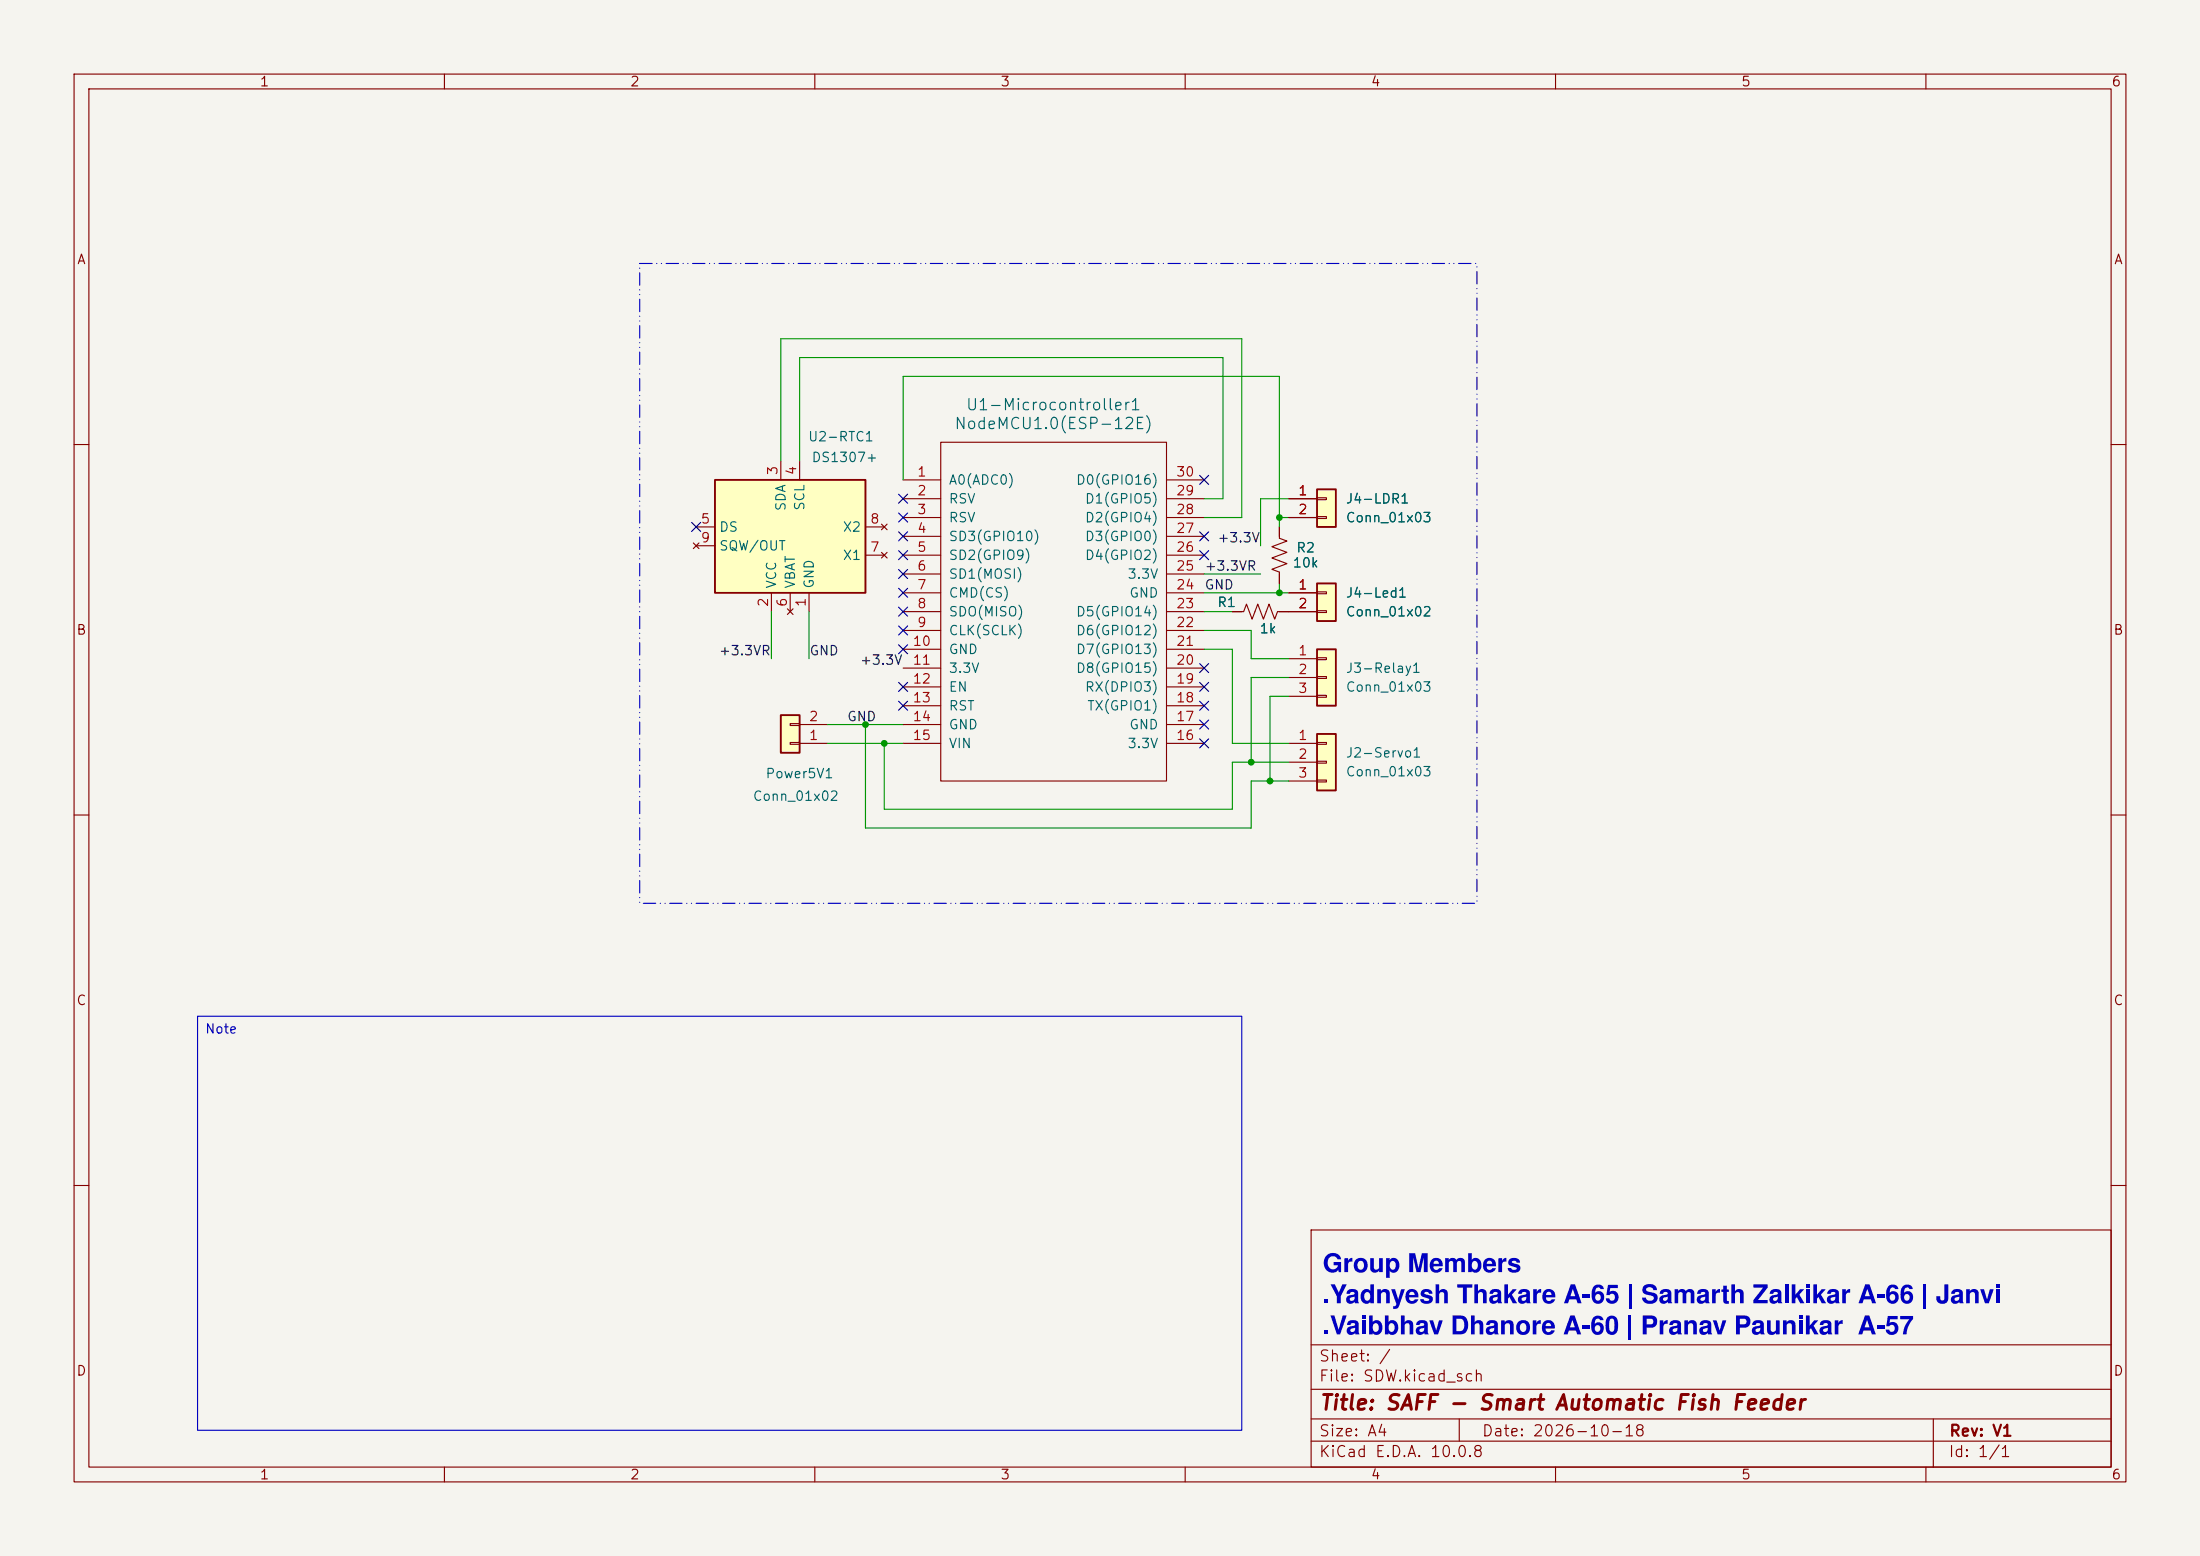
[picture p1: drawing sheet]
(kicad_sch
 (version 20260306)
 (generator "eeschema")
 (generator_version "10.0")
 (paper "A4")
 (title_block
  (title "SAFF - Smart Automatic Fish Feeder ")
  (date "2026-10-18")
  (rev "V1"))
 (lib_symbols
  (symbol "Connector_Generic:Conn_01x02"
   (pin_names
    (offset 1.016) (hide yes)) (exclude_from_sim no) (in_bom yes) (on_board yes)
   (in_pos_files yes)
   (duplicate_pin_numbers_are_jumpers no)
   (property "Reference" "J" (at 0 2.54 0) (show_name no) (do_not_autoplace no) (effects (font (size 1.27 1.27))))
   (property "Value" "Conn_01x02" (at 0 -5.08 0) (show_name no) (do_not_autoplace no) (effects (font (size 1.27 1.27))))
   (property "Footprint" "" (at 0 0 0) (show_name no) (do_not_autoplace no) (hide yes) (effects (font (size 1.27 1.27))))
   (property "Datasheet" "" (at 0 0 0) (show_name no) (do_not_autoplace no) (hide yes) (effects (font (size 1.27 1.27))))
   (property "Description" "Generic connector, single row, 01x02, script generated (kicad-library-utils/schlib/autogen/connector/)" (at 0 0 0) (show_name no) (do_not_autoplace no) (hide yes) (effects (font (size 1.27 1.27))))
   (symbol "Conn_01x02_1_1"
    (rectangle (start -1.27 1.27) (end 1.27 -3.81) (stroke (width 0.254) (type default)) (fill (type background)))
    (rectangle (start -1.27 0.127) (end 0 -0.127) (stroke (width 0.1524) (type default)) (fill (type none)))
    (rectangle (start -1.27 -2.413) (end 0 -2.667) (stroke (width 0.1524) (type default)) (fill (type none)))
    (pin passive line (at -5.08 0 0) (length 3.81) (name "Pin_1" (effects (font (size 1.27 1.27)))) (number "1" (effects (font (size 1.27 1.27)))))
    (pin passive line (at -5.08 -2.54 0) (length 3.81) (name "Pin_2" (effects (font (size 1.27 1.27)))) (number "2" (effects (font (size 1.27 1.27))))))
   (embedded_fonts no))
  (symbol "Connector_Generic:Conn_01x03"
   (pin_names
    (offset 1.016) (hide yes)) (exclude_from_sim no) (in_bom yes) (on_board yes)
   (in_pos_files yes)
   (duplicate_pin_numbers_are_jumpers no)
   (property "Reference" "J" (at 0 5.08 0) (show_name no) (do_not_autoplace no) (effects (font (size 1.27 1.27))))
   (property "Value" "Conn_01x03" (at 0 -5.08 0) (show_name no) (do_not_autoplace no) (effects (font (size 1.27 1.27))))
   (property "Footprint" "" (at 0 0 0) (show_name no) (do_not_autoplace no) (hide yes) (effects (font (size 1.27 1.27))))
   (property "Datasheet" "" (at 0 0 0) (show_name no) (do_not_autoplace no) (hide yes) (effects (font (size 1.27 1.27))))
   (property "Description" "Generic connector, single row, 01x03, script generated (kicad-library-utils/schlib/autogen/connector/)" (at 0 0 0) (show_name no) (do_not_autoplace no) (hide yes) (effects (font (size 1.27 1.27))))
   (symbol "Conn_01x03_1_1"
    (rectangle (start -1.27 3.81) (end 1.27 -3.81) (stroke (width 0.254) (type default)) (fill (type background)))
    (rectangle (start -1.27 2.667) (end 0 2.413) (stroke (width 0.1524) (type default)) (fill (type none)))
    (rectangle (start -1.27 0.127) (end 0 -0.127) (stroke (width 0.1524) (type default)) (fill (type none)))
    (rectangle (start -1.27 -2.413) (end 0 -2.667) (stroke (width 0.1524) (type default)) (fill (type none)))
    (pin passive line (at -5.08 2.54 0) (length 3.81) (name "Pin_1" (effects (font (size 1.27 1.27)))) (number "1" (effects (font (size 1.27 1.27)))))
    (pin passive line (at -5.08 0 0) (length 3.81) (name "Pin_2" (effects (font (size 1.27 1.27)))) (number "2" (effects (font (size 1.27 1.27)))))
    (pin passive line (at -5.08 -2.54 0) (length 3.81) (name "Pin_3" (effects (font (size 1.27 1.27)))) (number "3" (effects (font (size 1.27 1.27))))))
   (embedded_fonts no))
  (symbol "ESP8266:NodeMCU1.0(ESP-12E)"
   (pin_names
    (offset 1.016)) (exclude_from_sim no) (in_bom yes) (on_board yes)
   (in_pos_files yes)
   (duplicate_pin_numbers_are_jumpers no)
   (property "Reference" "U1-Microcontroller1" (at 0 27.94 0) (show_name no) (do_not_autoplace no) (effects (font (size 1.524 1.524))))
   (property "Value" "NodeMCU1.0(ESP-12E)" (at 0 25.4 0) (show_name no) (do_not_autoplace no) (effects (font (size 1.524 1.524))))
   (property "Footprint" "ESP8266:NodeMCU1.0(12-E)" (at -15.24 -21.59 0) (show_name no) (do_not_autoplace no) (hide yes) (effects (font (size 1.524 1.524))))
   (property "Datasheet" "" (at -15.24 -21.59 0) (show_name no) (do_not_autoplace no) (effects (font (size 1.524 1.524))))
   (property "Description" "" (at 0 0 0) (show_name no) (do_not_autoplace no) (hide yes) (effects (font (size 1.27 1.27))))
   (symbol "NodeMCU1.0(ESP-12E)_0_1"
    (rectangle (start -15.24 -22.86) (end 15.24 22.86) (stroke (width 0) (type solid)) (fill (type none))))
   (symbol "NodeMCU1.0(ESP-12E)_1_1"
    (pin input line (at -20.32 17.78 0) (length 5.08) (name "A0(ADC0)" (effects (font (size 1.27 1.27)))) (number "1" (effects (font (size 1.27 1.27)))))
    (pin input line (at -20.32 15.24 0) (length 5.08) (name "RSV" (effects (font (size 1.27 1.27)))) (number "2" (effects (font (size 1.27 1.27)))))
    (pin input line (at -20.32 12.7 0) (length 5.08) (name "RSV" (effects (font (size 1.27 1.27)))) (number "3" (effects (font (size 1.27 1.27)))))
    (pin input line (at -20.32 10.16 0) (length 5.08) (name "SD3(GPIO10)" (effects (font (size 1.27 1.27)))) (number "4" (effects (font (size 1.27 1.27)))))
    (pin input line (at -20.32 7.62 0) (length 5.08) (name "SD2(GPIO9)" (effects (font (size 1.27 1.27)))) (number "5" (effects (font (size 1.27 1.27)))))
    (pin input line (at -20.32 5.08 0) (length 5.08) (name "SD1(MOSI)" (effects (font (size 1.27 1.27)))) (number "6" (effects (font (size 1.27 1.27)))))
    (pin input line (at -20.32 2.54 0) (length 5.08) (name "CMD(CS)" (effects (font (size 1.27 1.27)))) (number "7" (effects (font (size 1.27 1.27)))))
    (pin input line (at -20.32 0 0) (length 5.08) (name "SDO(MISO)" (effects (font (size 1.27 1.27)))) (number "8" (effects (font (size 1.27 1.27)))))
    (pin input line (at -20.32 -2.54 0) (length 5.08) (name "CLK(SCLK)" (effects (font (size 1.27 1.27)))) (number "9" (effects (font (size 1.27 1.27)))))
    (pin power_out line (at -20.32 -5.08 0) (length 5.08) (name "GND" (effects (font (size 1.27 1.27)))) (number "10" (effects (font (size 1.27 1.27)))))
    (pin power_out line (at -20.32 -7.62 0) (length 5.08) (name "3.3V" (effects (font (size 1.27 1.27)))) (number "11" (effects (font (size 1.27 1.27)))))
    (pin input line (at -20.32 -10.16 0) (length 5.08) (name "EN" (effects (font (size 1.27 1.27)))) (number "12" (effects (font (size 1.27 1.27)))))
    (pin input line (at -20.32 -12.7 0) (length 5.08) (name "RST" (effects (font (size 1.27 1.27)))) (number "13" (effects (font (size 1.27 1.27)))))
    (pin input line (at -20.32 -15.24 0) (length 5.08) (name "GND" (effects (font (size 1.27 1.27)))) (number "14" (effects (font (size 1.27 1.27)))))
    (pin input line (at -20.32 -17.78 0) (length 5.08) (name "VIN" (effects (font (size 1.27 1.27)))) (number "15" (effects (font (size 1.27 1.27)))))
    (pin power_out line (at 20.32 -17.78 180) (length 5.08) (name "3.3V" (effects (font (size 1.27 1.27)))) (number "16" (effects (font (size 1.27 1.27)))))
    (pin power_out line (at 20.32 -15.24 180) (length 5.08) (name "GND" (effects (font (size 1.27 1.27)))) (number "17" (effects (font (size 1.27 1.27)))))
    (pin input line (at 20.32 -12.7 180) (length 5.08) (name "TX(GPIO1)" (effects (font (size 1.27 1.27)))) (number "18" (effects (font (size 1.27 1.27)))))
    (pin input line (at 20.32 -10.16 180) (length 5.08) (name "RX(DPIO3)" (effects (font (size 1.27 1.27)))) (number "19" (effects (font (size 1.27 1.27)))))
    (pin input line (at 20.32 -7.62 180) (length 5.08) (name "D8(GPIO15)" (effects (font (size 1.27 1.27)))) (number "20" (effects (font (size 1.27 1.27)))))
    (pin input line (at 20.32 -5.08 180) (length 5.08) (name "D7(GPIO13)" (effects (font (size 1.27 1.27)))) (number "21" (effects (font (size 1.27 1.27)))))
    (pin input line (at 20.32 -2.54 180) (length 5.08) (name "D6(GPIO12)" (effects (font (size 1.27 1.27)))) (number "22" (effects (font (size 1.27 1.27)))))
    (pin input line (at 20.32 0 180) (length 5.08) (name "D5(GPIO14)" (effects (font (size 1.27 1.27)))) (number "23" (effects (font (size 1.27 1.27)))))
    (pin power_out line (at 20.32 2.54 180) (length 5.08) (name "GND" (effects (font (size 1.27 1.27)))) (number "24" (effects (font (size 1.27 1.27)))))
    (pin power_out line (at 20.32 5.08 180) (length 5.08) (name "3.3V" (effects (font (size 1.27 1.27)))) (number "25" (effects (font (size 1.27 1.27)))))
    (pin input line (at 20.32 7.62 180) (length 5.08) (name "D4(GPIO2)" (effects (font (size 1.27 1.27)))) (number "26" (effects (font (size 1.27 1.27)))))
    (pin input line (at 20.32 10.16 180) (length 5.08) (name "D3(GPIO0)" (effects (font (size 1.27 1.27)))) (number "27" (effects (font (size 1.27 1.27)))))
    (pin bidirectional line (at 20.32 12.7 180) (length 5.08) (name "D2(GPIO4)" (effects (font (size 1.27 1.27)))) (number "28" (effects (font (size 1.27 1.27)))))
    (pin output line (at 20.32 15.24 180) (length 5.08) (name "D1(GPIO5)" (effects (font (size 1.27 1.27)))) (number "29" (effects (font (size 1.27 1.27)))))
    (pin input line (at 20.32 17.78 180) (length 5.08) (name "D0(GPIO16)" (effects (font (size 1.27 1.27)))) (number "30" (effects (font (size 1.27 1.27))))))
   (embedded_fonts no))
  (symbol "PCM_SparkFun-Resistor:R"
   (pin_numbers (hide yes))
   (pin_names
    (offset 0)) (exclude_from_sim no) (in_bom yes) (on_board yes)
   (in_pos_files yes)
   (duplicate_pin_numbers_are_jumpers no)
   (property "Reference" "R" (at 0 -2.54 0) (show_name no) (do_not_autoplace no) (effects (font (size 1.27 1.27))))
   (property "Value" "1k" (at 0 2.54 0) (show_name no) (do_not_autoplace no) (effects (font (size 1.27 1.27))))
   (property "Footprint" "PCM_SparkFun-Resistor:R_0603_1608Metric" (at 0 -4.572 0) (show_name no) (do_not_autoplace no) (hide yes) (effects (font (size 1.27 1.27))))
   (property "Datasheet" "https://www.vishay.com/docs/20035/dcrcwe3.pdf" (at -1.27 -8.89 0) (show_name no) (do_not_autoplace no) (hide yes) (effects (font (size 1.27 1.27))))
   (property "Description" "Resistor" (at 0 -11.43 0) (show_name no) (do_not_autoplace no) (hide yes) (effects (font (size 1.27 1.27))))
   (property "PROD_ID" "RES-07856" (at 0 -6.858 0) (show_name no) (do_not_autoplace no) (hide yes) (effects (font (size 1.27 1.27))))
   (symbol "R_0_1"
    (polyline (pts (xy -2.286 0) (xy -2.54 0)) (stroke (width 0) (type default)) (fill (type none)))
    (polyline (pts (xy -0.762 0) (xy -1.143 -1.016) (xy -1.524 0) (xy -1.905 1.016) (xy -2.286 0)) (stroke (width 0) (type default)) (fill (type none)))
    (polyline (pts (xy 0.762 0) (xy 0.381 -1.016) (xy 0 0) (xy -0.381 1.016) (xy -0.762 0)) (stroke (width 0) (type default)) (fill (type none)))
    (polyline (pts (xy 2.286 0) (xy 2.54 0)) (stroke (width 0) (type default)) (fill (type none)))
    (polyline (pts (xy 2.286 0) (xy 1.905 -1.016) (xy 1.524 0) (xy 1.143 1.016) (xy 0.762 0)) (stroke (width 0) (type default)) (fill (type none))))
   (symbol "R_1_1"
    (pin passive line (at 3.81 0 180) (length 1.27) (name "" (effects (font (size 1.27 1.27)))) (number "1" (effects (font (size 1.27 1.27)))))
    (pin passive line (at -3.81 0 0) (length 1.27) (name "" (effects (font (size 1.27 1.27)))) (number "2" (effects (font (size 1.27 1.27))))))
   (embedded_fonts no))
  (symbol "Timer_RTC:DS1307+" (exclude_from_sim no) (in_bom yes) (on_board yes)
   (in_pos_files yes)
   (duplicate_pin_numbers_are_jumpers no)
   (property "Reference" "U2-RTC1" (at -6.858 -13.462 0) (show_name no) (do_not_autoplace no) (effects (font (size 1.27 1.27))))
   (property "Value" "DS1307+" (at -7.366 -10.668 0) (show_name no) (do_not_autoplace no) (effects (font (size 1.27 1.27))))
   (property "Footprint" "Connector_PinHeader_2.54mm:PinHeader_1x05_P2.54mm_Vertical" (at 0 -12.7 0) (show_name no) (do_not_autoplace no) (hide yes) (effects (font (size 1.27 1.27))))
   (property "Datasheet" "https://datasheets.maximintegrated.com/en/ds/DS1307.pdf" (at 0 -5.08 0) (show_name no) (do_not_autoplace no) (hide yes) (effects (font (size 1.27 1.27))))
   (property "Description" "64 x 8, Serial, I2C Real-time clock, 4.5V to 5.5V VCC, 0°C to +70°C, DIP-8" (at 0 0 0) (show_name no) (do_not_autoplace no) (hide yes) (effects (font (size 1.27 1.27))))
   (symbol "DS1307+_0_1"
    (rectangle (start -10.16 7.62) (end 10.16 -7.62) (stroke (width 0.254) (type default)) (fill (type background))))
   (symbol "DS1307+_1_1"
    (pin input line (at -2.54 10.16 270) (length 2.54) (name "GND" (effects (font (size 1.27 1.27)))) (number "1" (effects (font (size 1.27 1.27)))))
    (pin input line (at 2.54 10.16 270) (length 2.54) (name "VCC" (effects (font (size 1.27 1.27)))) (number "2" (effects (font (size 1.27 1.27)))))
    (pin bidirectional line (at 1.27 -10.16 90) (length 2.54) (name "SDA" (effects (font (size 1.27 1.27)))) (number "3" (effects (font (size 1.27 1.27)))))
    (pin input line (at -1.27 -10.16 90) (length 2.54) (name "SCL" (effects (font (size 1.27 1.27)))) (number "4" (effects (font (size 1.27 1.27)))))
    (pin input line (at 12.7 -1.27 180) (length 2.54) (name "DS" (effects (font (size 1.27 1.27)))) (number "5" (effects (font (size 1.27 1.27)))))
    (pin no_connect line (at 0 10.16 270) (length 2.54) (name "VBAT" (effects (font (size 1.27 1.27)))) (number "6" (effects (font (size 1.27 1.27)))))
    (pin no_connect line (at -12.7 2.54 0) (length 2.54) (name "X1" (effects (font (size 1.27 1.27)))) (number "7" (effects (font (size 1.27 1.27)))))
    (pin no_connect line (at -12.7 -1.27 0) (length 2.54) (name "X2" (effects (font (size 1.27 1.27)))) (number "8" (effects (font (size 1.27 1.27)))))
    (pin no_connect line (at 12.7 1.27 180) (length 2.54) (name "SQW/OUT" (effects (font (size 1.27 1.27)))) (number "9" (effects (font (size 1.27 1.27))))))
   (embedded_fonts no)))
 (bezier
  (pts (xy 215.9 92.71) (xy 215.9 92.71) (xy 215.9 92.71) (xy 215.9 92.71))
  (stroke (width 0) (type default))
  (fill (type none)))
 (rectangle
  (start 86.36 35.56)
  (end 199.39 121.92)
  (stroke (width 0) (type dash_dot_dot))
  (fill (type none)))
 (text "Group Members\n.Yadnyesh Thakare A-65 | Samarth Zalkikar A-66 | Janvi\n.Vaibbhav Dhanore A-60 | Pranav Paunikar  A-57"
  (exclude_from_sim no)
  (at 178.562 175.514 0)
  (effects (font
    (face "Arial") (size 2.5 2.5)
    (bold yes)) (justify left)))
 (text_box "Note\n"
  (exclude_from_sim no)
  (at 26.67 137.16 0)
  (size 140.97 55.88)
  (margins 0.9525 0.9525 0.9525 0.9525)
  (stroke (width 0) (type solid))
  (fill (type none))
  (effects (font (size 1.27 1.27)) (justify left top)))
 (junction
  (at 171.45 105.41)
  (diameter 0)
  (color 0 0 0 0))
 (junction
  (at 168.91 102.87)
  (diameter 0)
  (color 0 0 0 0))
 (junction
  (at 116.84 97.79)
  (diameter 0)
  (color 0 0 0 0))
 (junction
  (at 119.38 100.33)
  (diameter 0)
  (color 0 0 0 0))
 (junction
  (at 172.72 80.01)
  (diameter 0)
  (color 0 0 0 0))
 (junction
  (at 172.72 69.85)
  (diameter 0)
  (color 0 0 0 0))
 (no_connect
  (at 121.92 95.25))
 (no_connect
  (at 162.56 90.17))
 (no_connect
  (at 121.92 82.55))
 (no_connect
  (at 121.92 77.47))
 (no_connect
  (at 121.92 92.71))
 (no_connect
  (at 121.92 67.31))
 (no_connect
  (at 121.92 87.63))
 (no_connect
  (at 162.56 92.71))
 (no_connect
  (at 162.56 74.93))
 (no_connect
  (at 162.56 97.79))
 (no_connect
  (at 93.98 71.12))
 (no_connect
  (at 162.56 95.25))
 (no_connect
  (at 121.92 80.01))
 (no_connect
  (at 162.56 64.77))
 (no_connect
  (at 162.56 100.33))
 (no_connect
  (at 121.92 69.85))
 (no_connect
  (at 162.56 72.39))
 (no_connect
  (at 121.92 74.93))
 (no_connect
  (at 121.92 85.09))
 (no_connect
  (at 121.92 72.39))
 (wire
  (pts (xy 172.72 80.01) (xy 173.99 80.01))
  (stroke (width 0) (type default)))
 (wire
  (pts (xy 109.22 82.55) (xy 109.22 88.9))
  (stroke (width 0) (type default)))
 (wire
  (pts (xy 166.37 102.87) (xy 173.99 102.87))
  (stroke (width 0) (type default)))
 (wire
  (pts (xy 168.91 85.09) (xy 162.56 85.09))
  (stroke (width 0) (type default)))
 (wire
  (pts (xy 119.38 100.33) (xy 121.92 100.33))
  (stroke (width 0) (type default)))
 (wire
  (pts (xy 172.72 69.85) (xy 173.99 69.85))
  (stroke (width 0) (type default)))
 (wire
  (pts (xy 166.37 102.87) (xy 166.37 109.22))
  (stroke (width 0) (type default)))
 (wire
  (pts (xy 172.72 69.85) (xy 172.72 71.12))
  (stroke (width 0) (type default)))
 (wire
  (pts (xy 162.56 80.01) (xy 172.72 80.01))
  (stroke (width 0) (type default)))
 (wire
  (pts (xy 165.1 48.26) (xy 165.1 67.31))
  (stroke (width 0) (type default)))
 (wire
  (pts (xy 167.64 45.72) (xy 167.64 69.85))
  (stroke (width 0) (type default)))
 (wire
  (pts (xy 171.45 93.98) (xy 171.45 105.41))
  (stroke (width 0) (type default)))
 (wire
  (pts (xy 172.72 78.74) (xy 172.72 80.01))
  (stroke (width 0) (type default)))
 (wire
  (pts (xy 166.37 100.33) (xy 173.99 100.33))
  (stroke (width 0) (type default)))
 (wire
  (pts (xy 162.56 82.55) (xy 166.37 82.55))
  (stroke (width 0) (type default)))
 (wire
  (pts (xy 173.99 91.44) (xy 168.91 91.44))
  (stroke (width 0) (type default)))
 (wire
  (pts (xy 162.56 67.31) (xy 165.1 67.31))
  (stroke (width 0) (type default)))
 (wire
  (pts (xy 104.14 82.55) (xy 104.14 88.9))
  (stroke (width 0) (type default)))
 (wire
  (pts (xy 173.99 93.98) (xy 171.45 93.98))
  (stroke (width 0) (type default)))
 (wire
  (pts (xy 107.95 48.26) (xy 165.1 48.26))
  (stroke (width 0) (type default)))
 (wire
  (pts (xy 107.95 62.23) (xy 107.95 48.26))
  (stroke (width 0) (type default)))
 (wire
  (pts (xy 172.72 50.8) (xy 121.92 50.8))
  (stroke (width 0) (type default)))
 (wire
  (pts (xy 116.84 97.79) (xy 116.84 111.76))
  (stroke (width 0) (type default)))
 (wire
  (pts (xy 168.91 91.44) (xy 168.91 102.87))
  (stroke (width 0) (type default)))
 (wire
  (pts (xy 121.92 50.8) (xy 121.92 64.77))
  (stroke (width 0) (type default)))
 (wire
  (pts (xy 170.18 67.31) (xy 173.99 67.31))
  (stroke (width 0) (type default)))
 (wire
  (pts (xy 171.45 105.41) (xy 173.99 105.41))
  (stroke (width 0) (type default)))
 (wire
  (pts (xy 119.38 100.33) (xy 119.38 109.22))
  (stroke (width 0) (type default)))
 (wire
  (pts (xy 170.18 67.31) (xy 170.18 73.66))
  (stroke (width 0) (type default)))
 (wire
  (pts (xy 168.91 88.9) (xy 173.99 88.9))
  (stroke (width 0) (type default)))
 (wire
  (pts (xy 166.37 87.63) (xy 166.37 100.33))
  (stroke (width 0) (type default)))
 (wire
  (pts (xy 111.76 97.79) (xy 121.92 97.79))
  (stroke (width 0) (type default)))
 (wire
  (pts (xy 162.56 87.63) (xy 166.37 87.63))
  (stroke (width 0) (type default)))
 (wire
  (pts (xy 168.91 105.41) (xy 171.45 105.41))
  (stroke (width 0) (type default)))
 (wire
  (pts (xy 105.41 45.72) (xy 105.41 62.23))
  (stroke (width 0) (type default)))
 (wire
  (pts (xy 168.91 111.76) (xy 168.91 105.41))
  (stroke (width 0) (type default)))
 (wire
  (pts (xy 168.91 88.9) (xy 168.91 85.09))
  (stroke (width 0) (type default)))
 (wire
  (pts (xy 105.41 45.72) (xy 167.64 45.72))
  (stroke (width 0) (type default)))
 (wire
  (pts (xy 116.84 111.76) (xy 168.91 111.76))
  (stroke (width 0) (type default)))
 (wire
  (pts (xy 167.64 69.85) (xy 162.56 69.85))
  (stroke (width 0) (type default)))
 (wire
  (pts (xy 119.38 109.22) (xy 166.37 109.22))
  (stroke (width 0) (type default)))
 (wire
  (pts (xy 111.76 100.33) (xy 119.38 100.33))
  (stroke (width 0) (type default)))
 (wire
  (pts (xy 172.72 50.8) (xy 172.72 69.85))
  (stroke (width 0) (type default)))
 (wire
  (pts (xy 170.18 77.47) (xy 162.56 77.47))
  (stroke (width 0) (type default)))
 (label "+3.3VR"
  (at 162.56 77.47 0)
  (effects (font (size 1.27 1.27)) (justify left bottom)))
 (label "+3.3V"
  (at 170.18 73.66 180)
  (effects (font (size 1.27 1.27)) (justify right bottom)))
 (label "GND"
  (at 162.56 80.01 0)
  (effects (font (size 1.27 1.27)) (justify left bottom)))
 (label "GND"
  (at 109.22 88.9 0)
  (effects (font (size 1.27 1.27)) (justify left bottom)))
 (label "+3.3VR"
  (at 104.14 88.9 180)
  (effects (font (size 1.27 1.27)) (justify right bottom)))
 (label "+3.3V"
  (at 121.92 90.17 180)
  (effects (font (size 1.27 1.27)) (justify right bottom)))
 (label "GND"
  (at 114.3 97.79 0)
  (effects (font (size 1.27 1.27)) (justify left bottom)))
 (symbol
  (lib_id "Connector_Generic:Conn_01x03")
  (at 179.07 91.44 0)
  (unit 1)
  (body_style 1)
  (exclude_from_sim no)
  (in_bom yes)
  (on_board yes)
  (in_pos_files yes)
  (dnp no)
  (fields_autoplaced yes)
  (property "Reference" "J3-Relay1" (at 181.61 90.1699 0) (show_name no) (do_not_autoplace no) (effects (font (size 1.27 1.27)) (justify left)))
  (property "Value" "Conn_01x03" (at 181.61 92.7099 0) (show_name no) (do_not_autoplace no) (effects (font (size 1.27 1.27)) (justify left)))
  (property "Footprint" "Connector_PinHeader_2.54mm:PinHeader_1x03_P2.54mm_Vertical" (at 179.07 91.44 0) (hide yes) (show_name no) (do_not_autoplace no) (effects (font (size 1.27 1.27))))
  (property "Datasheet" "" (at 179.07 91.44 0) (hide yes) (show_name no) (do_not_autoplace no) (effects (font (size 1.27 1.27))))
  (property "Description" "Generic connector, single row, 01x03, script generated (kicad-library-utils/schlib/autogen/connector/)" (at 179.07 91.44 0) (hide yes) (show_name no) (do_not_autoplace no) (effects (font (size 1.27 1.27))))
  (pin "2")
  (pin "1")
  (pin "3"))
 (symbol
  (lib_id "Connector_Generic:Conn_01x02")
  (at 106.68 100.33 180)
  (unit 1)
  (body_style 1)
  (exclude_from_sim no)
  (in_bom yes)
  (on_board yes)
  (in_pos_files yes)
  (dnp no)
  (property "Reference" "Power5V1" (at 107.95 104.394 0) (show_name no) (do_not_autoplace no) (effects (font (size 1.27 1.27))))
  (property "Value" "Conn_01x02" (at 107.442 107.442 0) (show_name no) (do_not_autoplace no) (effects (font (size 1.27 1.27))))
  (property "Footprint" "Connector_PinHeader_2.54mm:PinHeader_1x02_P2.54mm_Vertical" (at 106.68 100.33 0) (hide yes) (show_name no) (do_not_autoplace no) (effects (font (size 1.27 1.27))))
  (property "Datasheet" "" (at 106.68 100.33 0) (hide yes) (show_name no) (do_not_autoplace no) (effects (font (size 1.27 1.27))))
  (property "Description" "Generic connector, single row, 01x02, script generated (kicad-library-utils/schlib/autogen/connector/)" (at 106.68 100.33 0) (hide yes) (show_name no) (do_not_autoplace no) (effects (font (size 1.27 1.27))))
  (pin "2")
  (pin "1"))
 (symbol
  (lib_id "Timer_RTC:DS1307+")
  (at 106.68 72.39 180)
  (unit 1)
  (body_style 1)
  (exclude_from_sim no)
  (in_bom yes)
  (on_board yes)
  (in_pos_files yes)
  (dnp no)
  (property "Reference" "U2-RTC1" (at 113.538 58.928 0) (show_name no) (do_not_autoplace no) (effects (font (size 1.27 1.27))))
  (property "Value" "DS1307+" (at 114.046 61.722 0) (show_name no) (do_not_autoplace no) (effects (font (size 1.27 1.27))))
  (property "Footprint" "Connector_PinHeader_2.54mm:PinHeader_1x05_P2.54mm_Vertical" (at 106.68 59.69 0) (hide yes) (show_name no) (do_not_autoplace no) (effects (font (size 1.27 1.27))))
  (property "Datasheet" "https://datasheets.maximintegrated.com/en/ds/DS1307.pdf" (at 106.68 67.31 0) (hide yes) (show_name no) (do_not_autoplace no) (effects (font (size 1.27 1.27))))
  (property "Description" "64 x 8, Serial, I2C Real-time clock, 4.5V to 5.5V VCC, 0°C to +70°C, DIP-8" (at 106.68 72.39 0) (hide yes) (show_name no) (do_not_autoplace no) (effects (font (size 1.27 1.27))))
  (pin "4")
  (pin "6")
  (pin "8")
  (pin "3")
  (pin "2")
  (pin "5")
  (pin "9")
  (pin "1")
  (pin "7"))
 (symbol
  (lib_id "ESP8266:NodeMCU1.0(ESP-12E)")
  (at 142.24 82.55 0)
  (unit 1)
  (body_style 1)
  (exclude_from_sim no)
  (in_bom yes)
  (on_board yes)
  (in_pos_files yes)
  (dnp no)
  (fields_autoplaced yes)
  (property "Reference" "U1-Microcontroller1" (at 142.24 54.61 0) (show_name no) (do_not_autoplace no) (effects (font (size 1.524 1.524))))
  (property "Value" "NodeMCU1.0(ESP-12E)" (at 142.24 57.15 0) (show_name no) (do_not_autoplace no) (effects (font (size 1.524 1.524))))
  (property "Footprint" "ESP8266:NodeMCU1.0(12-E)" (at 127 104.14 0) (hide yes) (show_name no) (do_not_autoplace no) (effects (font (size 1.524 1.524))))
  (property "Datasheet" "" (at 127 104.14 0) (show_name no) (do_not_autoplace no) (effects (font (size 1.524 1.524))))
  (property "Description" "" (at 142.24 82.55 0) (hide yes) (show_name no) (do_not_autoplace no) (effects (font (size 1.27 1.27))))
  (pin "21")
  (pin "16")
  (pin "24")
  (pin "25")
  (pin "26")
  (pin "27")
  (pin "20")
  (pin "23")
  (pin "29")
  (pin "30")
  (pin "17")
  (pin "18")
  (pin "14")
  (pin "22")
  (pin "15")
  (pin "19")
  (pin "28")
  (pin "13")
  (pin "5")
  (pin "11")
  (pin "6")
  (pin "10")
  (pin "1")
  (pin "8")
  (pin "12")
  (pin "4")
  (pin "9")
  (pin "2")
  (pin "3")
  (pin "7"))
 (symbol
  (lib_id "Connector_Generic:Conn_01x02")
  (at 179.07 67.31 0)
  (unit 1)
  (body_style 1)
  (exclude_from_sim no)
  (in_bom yes)
  (on_board yes)
  (in_pos_files yes)
  (dnp no)
  (fields_autoplaced yes)
  (property "Reference" "J4-LDR1" (at 181.61 67.3099 0) (show_name no) (do_not_autoplace no) (effects (font (size 1.27 1.27)) (justify left)))
  (property "Value" "Conn_01x03" (at 181.61 69.8499 0) (show_name no) (do_not_autoplace no) (effects (font (size 1.27 1.27)) (justify left)))
  (property "Footprint" "Connector_PinHeader_2.54mm:PinHeader_1x02_P2.54mm_Vertical" (at 179.07 67.31 0) (hide yes) (show_name no) (do_not_autoplace no) (effects (font (size 1.27 1.27))))
  (property "Datasheet" "" (at 179.07 67.31 0) (hide yes) (show_name no) (do_not_autoplace no) (effects (font (size 1.27 1.27))))
  (property "Description" "Generic connector, single row, 01x03, script generated (kicad-library-utils/schlib/autogen/connector/)" (at 179.07 67.31 0) (hide yes) (show_name no) (do_not_autoplace no) (effects (font (size 1.27 1.27))))
  (pin "2")
  (pin "1"))
 (symbol
  (lib_id "Connector_Generic:Conn_01x03")
  (at 179.07 102.87 0)
  (unit 1)
  (body_style 1)
  (exclude_from_sim no)
  (in_bom yes)
  (on_board yes)
  (in_pos_files yes)
  (dnp no)
  (fields_autoplaced yes)
  (property "Reference" "J2-Servo1" (at 181.61 101.5999 0) (show_name no) (do_not_autoplace no) (effects (font (size 1.27 1.27)) (justify left)))
  (property "Value" "Conn_01x03" (at 181.61 104.1399 0) (show_name no) (do_not_autoplace no) (effects (font (size 1.27 1.27)) (justify left)))
  (property "Footprint" "Connector_PinHeader_2.54mm:PinHeader_1x03_P2.54mm_Vertical" (at 179.07 102.87 0) (hide yes) (show_name no) (do_not_autoplace no) (effects (font (size 1.27 1.27))))
  (property "Datasheet" "" (at 179.07 102.87 0) (hide yes) (show_name no) (do_not_autoplace no) (effects (font (size 1.27 1.27))))
  (property "Description" "Generic connector, single row, 01x03, script generated (kicad-library-utils/schlib/autogen/connector/)" (at 179.07 102.87 0) (hide yes) (show_name no) (do_not_autoplace no) (effects (font (size 1.27 1.27))))
  (pin "2")
  (pin "1")
  (pin "3"))
 (symbol
  (lib_id "PCM_SparkFun-Resistor:R")
  (at 170.18 82.55 0)
  (unit 1)
  (body_style 1)
  (exclude_from_sim no)
  (in_bom yes)
  (on_board yes)
  (in_pos_files yes)
  (dnp no)
  (property "Reference" "R1" (at 165.608 81.28 0) (show_name no) (do_not_autoplace no) (effects (font (size 1.27 1.27))))
  (property "Value" "1k" (at 171.196 84.836 0) (show_name no) (do_not_autoplace no) (effects (font (size 1.27 1.27))))
  (property "Footprint" "Resistor_THT:R_Axial_DIN0204_L3.6mm_D1.6mm_P5.08mm_Horizontal" (at 170.18 87.122 0) (hide yes) (show_name no) (do_not_autoplace no) (effects (font (size 1.27 1.27))))
  (property "Datasheet" "https://www.vishay.com/docs/20035/dcrcwe3.pdf" (at 168.91 91.44 0) (hide yes) (show_name no) (do_not_autoplace no) (effects (font (size 1.27 1.27))))
  (property "Description" "Resistor" (at 170.18 93.98 0) (hide yes) (show_name no) (do_not_autoplace no) (effects (font (size 1.27 1.27))))
  (property "PROD_ID" "RES-07856" (at 170.18 89.408 0) (hide yes) (show_name no) (do_not_autoplace no) (effects (font (size 1.27 1.27))))
  (pin "1")
  (pin "2"))
 (symbol
  (lib_id "Connector_Generic:Conn_01x02")
  (at 179.07 80.01 0)
  (unit 1)
  (body_style 1)
  (exclude_from_sim no)
  (in_bom yes)
  (on_board yes)
  (in_pos_files yes)
  (dnp no)
  (fields_autoplaced yes)
  (property "Reference" "J4-Led1" (at 181.61 80.0099 0) (show_name no) (do_not_autoplace no) (effects (font (size 1.27 1.27)) (justify left)))
  (property "Value" "Conn_01x02" (at 181.61 82.5499 0) (show_name no) (do_not_autoplace no) (effects (font (size 1.27 1.27)) (justify left)))
  (property "Footprint" "Connector_PinHeader_2.54mm:PinHeader_1x02_P2.54mm_Vertical" (at 179.07 80.01 0) (hide yes) (show_name no) (do_not_autoplace no) (effects (font (size 1.27 1.27))))
  (property "Datasheet" "" (at 179.07 80.01 0) (hide yes) (show_name no) (do_not_autoplace no) (effects (font (size 1.27 1.27))))
  (property "Description" "Generic connector, single row, 01x02, script generated (kicad-library-utils/schlib/autogen/connector/)" (at 179.07 80.01 0) (hide yes) (show_name no) (do_not_autoplace no) (effects (font (size 1.27 1.27))))
  (pin "2")
  (pin "1"))
 (symbol
  (lib_id "PCM_SparkFun-Resistor:R")
  (at 172.72 74.93 90)
  (unit 1)
  (body_style 1)
  (exclude_from_sim no)
  (in_bom yes)
  (on_board yes)
  (in_pos_files yes)
  (dnp no)
  (property "Reference" "R2" (at 176.276 73.914 90) (show_name no) (do_not_autoplace no) (effects (font (size 1.27 1.27))))
  (property "Value" "10k" (at 176.276 75.946 90) (show_name no) (do_not_autoplace no) (effects (font (size 1.27 1.27))))
  (property "Footprint" "Resistor_THT:R_Axial_DIN0204_L3.6mm_D1.6mm_P5.08mm_Horizontal" (at 177.292 74.93 0) (hide yes) (show_name no) (do_not_autoplace no) (effects (font (size 1.27 1.27))))
  (property "Datasheet" "https://www.vishay.com/docs/20035/dcrcwe3.pdf" (at 181.61 76.2 0) (hide yes) (show_name no) (do_not_autoplace no) (effects (font (size 1.27 1.27))))
  (property "Description" "Resistor" (at 184.15 74.93 0) (hide yes) (show_name no) (do_not_autoplace no) (effects (font (size 1.27 1.27))))
  (property "PROD_ID" "RES-07856" (at 179.578 74.93 0) (hide yes) (show_name no) (do_not_autoplace no) (effects (font (size 1.27 1.27))))
  (pin "1")
  (pin "2"))
 (sheet_instances
  (path ""
   (page "1")))
 (embedded_fonts no))
